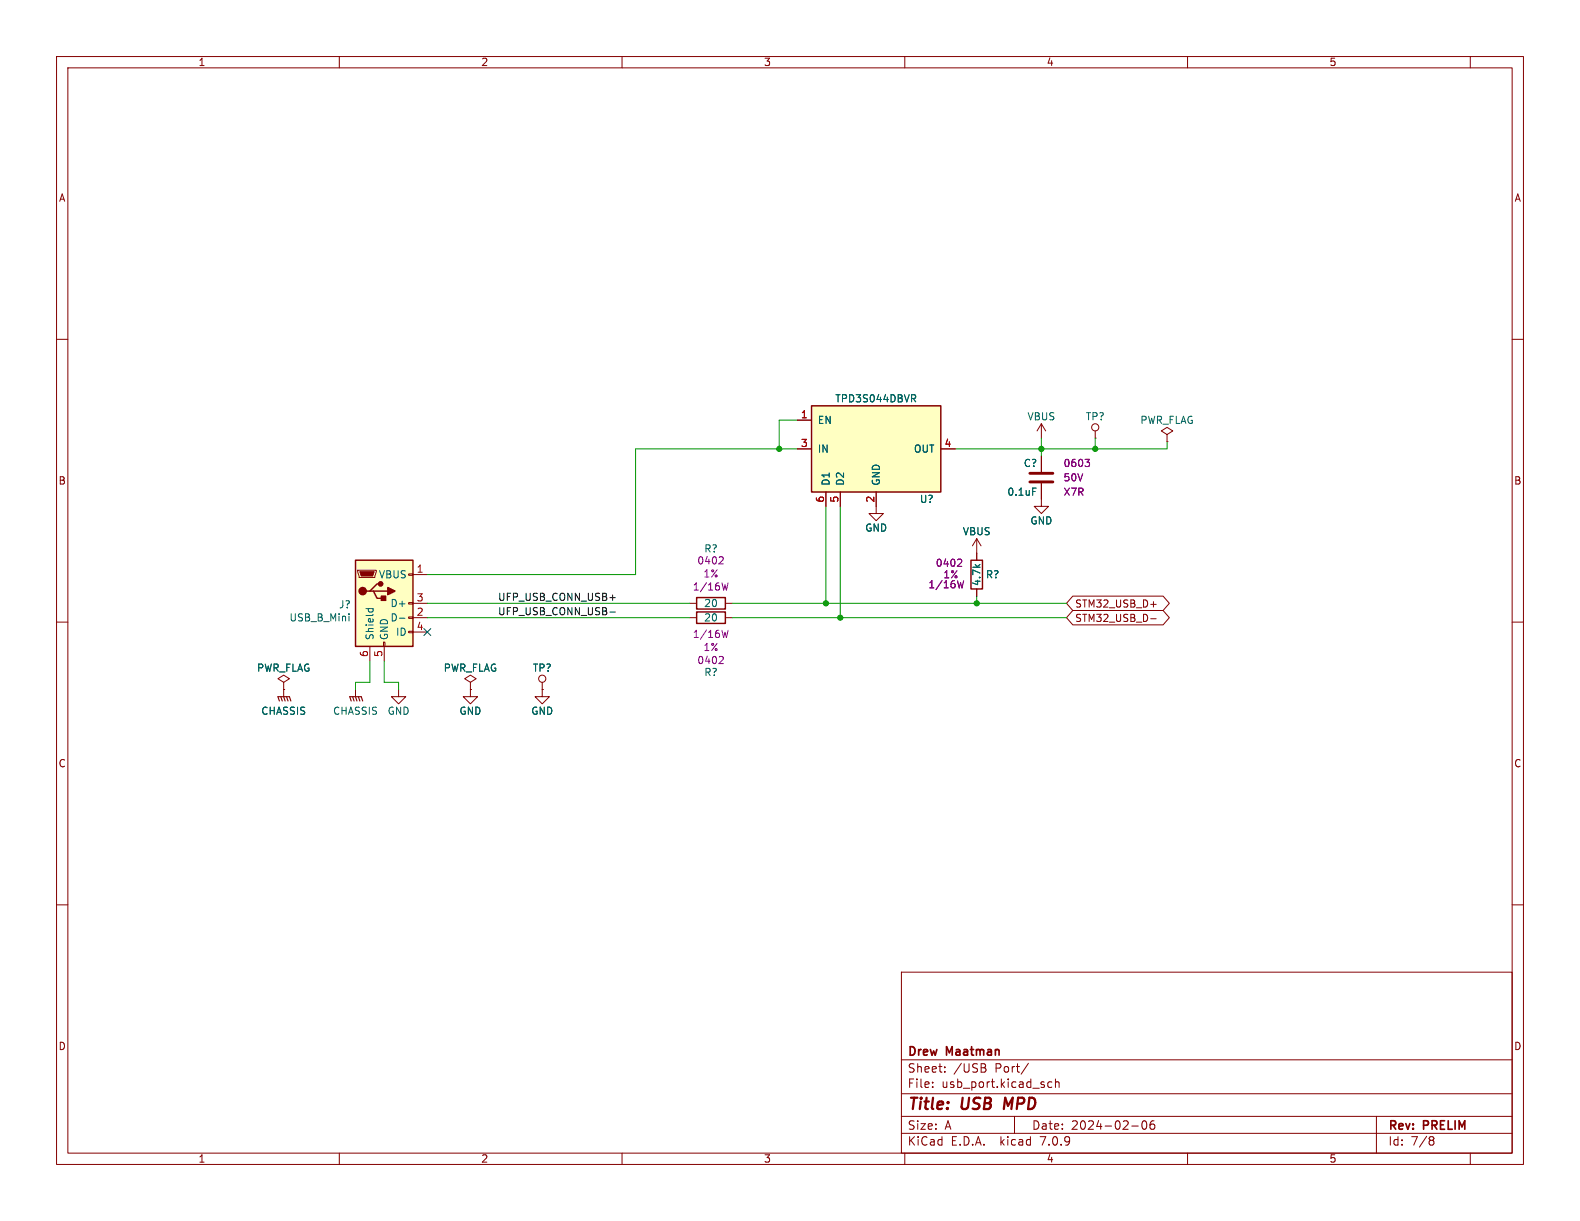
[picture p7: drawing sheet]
<svg xmlns="http://www.w3.org/2000/svg" width="279mm" height="216mm" viewBox="0 0 279 216" stroke-linecap="round" stroke-linejoin="round" font-family="sans-serif">
<g fill="none" stroke="#840000" stroke-width=".18">
<path d="M10 10h259.4v195.9h-259.4zM12 12h255.4v191.9h-255.4zM60 10v2M110 10v2M160 10v2M210 10v2M260 10v2M10 60h2M267.4 60h2M141 74.3h2.5M141 79.4h2.5M166.4 79.4h2.5"/>
<path d="M184.1 74.9v2.6M184.1 74.9l-.7 1.3M184.1 74.9l.8 1.3M193.7 77.5h.1M193.7 76.2v1.3M206.4 76.8l1-.6-1-.6-1 .6 1 .6v1.3M206.4 78.1h.1M146 87v2.5M148.6 87v2.5M154.9 87v3.8h-1.2l1.2 1.3 1.3-1.3h-1.3M172.7 95.3l-.7 1.2M172.7 95.3v3.8"/>
<path d="M172.7 95.3l.8 1.2M184.1 85.5v4h-1.2l1.2 1.3 1.3-1.3h-1.3M184.1 80.6v2.8M10 110h2M63.2 100.8h3.3v.3l-.2 1h-2.8zM65.4 114.3v2.5M67.8 113.5h.3v.8h-.3zM67.9 114.3v2.5M72.3 111.6h.7v.3h-.7zM72.3 109.1h.7v.2h-.7zM72.3 106.6h.7v.2h-.7zM72.3 101.5h.7v.2h-.7z"/>
<path d="M73 109.2h2.6M73 106.7h2.6M73 101.6h2.6M73 111.8h2.6M121.9 109.2h1.3M121.9 106.7h1.3M128.3 109.2h1.2M128.3 106.7h1.2M172.7 104.1v1.3M189.7 107.9h16l1.1 1.3-1.1 1.3h-16l-1.1-1.3zM189.7 105.4h16l1.1 1.3-1.1 1.3h-16l-1.1-1.3zM203.5 109.4h1"/>
<path d="M203.5 106.9h1M267.4 110h2M50.2 120.7l1-.7-1-.6-1.1 .6 1.1 .7v1.2M50.2 121.9h.1M50.2 121.9v1.3M62.9 121.9v1.3M70.5 121.9v1.3h-1.3l1.3 1.3 1.3-1.3h-1.3M83.2 121.9v1.3h-1.3l1.3 1.3 1.3-1.3h-1.3M83.2 120.7l1-.7-1-.6-1 .6 1 .7v1.2M83.2 121.9h.1M95.9 121.9h.1M95.9 121.9v1.3h-1.3l1.3 1.3 1.3-1.3h-1.3"/>
<path d="M95.9 120.7v1.2M10 160h2M267.4 160h2M159.4 171.9h108v32h-108zM159.4 197.4h108M159.4 193.4h108M159.4 187.4h108M164.9 192.1v.2M164.9 191.4v.1M167.1 189.4v.2M167.1 188.7v.1M174 188.8a.4 .4 0 0 1 .4 .4 .4 .4 0 0 1-.3 .4"/>
<path d="M174.1 188.2l.2 .2-.2 .3M179.4 197.4v3M181.9 188l-1.3 1.9M186 191.4l-.4-.1-.3 .3v.4l.1 .2h.6M186.6 191.4l.3-.1 .3 .1 .1 .9M186.6 190.8v1.5M200.1 199.1h1.2M202.1 198.3l.2-.1a.81 .81 0 0 1 .6 .6 .81 .81 0 0 1-.3 .8l-.2 .1a.81 .81 0 0 1-.3-1.4zM204.1 198.2a.59 .59 0 0 0-.7 .6v.6l.1 .2 .4 .1 .2-.2 .1-.5-.1-.2h-.5l-.2 .2M243.4 197.4v6.5M60 203.9v2M110 203.9v2"/>
<path d="M159.4 200.4h108M160 203.9v2M210 203.9v2M253 201h.3l.3 .3-.3 .3M253 201.6h.3M253.3 201.6l.2 .2 .1 .4-.3 .3h-.3M260 203.9v2"/>
<circle cx="193.7" cy="75.6" r=".63"/>
<circle cx="95.9" cy="120" r=".63"/>
</g>
<path d="M177.8 194.1l-.3 2" fill="none" stroke="#840000" stroke-width=".4"/>
<path d="M182.1 85.2h4.1M182.1 83.7h4.1" fill="none" stroke="#840000" stroke-width=".51"/>
<path d="M161.5 70.5l.4 .6M161.7 69.8l.2 .2v.3l-.2 .2M182.6 86.3h.6M61.7 108.5v.2M61.7 109v.8M64.7 107.6h1.3M65.2 107.6l-.1 .4M65.9 107.6l.1 .4M70.6 109.3h1" fill="none" stroke="#006464" stroke-width=".18"/>
<path d="M127.7 98.4l.2 .3-.1 .3-.7 .7h.8M169.8 98.9l.3 .2-.1 .3-.7 .7h.8M191.9 81.2h.8l-.5 .5M192.4 81.7l.3 .3v.3l-.3 .2M127.7 116.1l.2 .2-.1 .3-.7 .7h.8M128.8 111.5l-.3 1.2-.3-.9-.2 .9M128.8 103.1l-.3 1.2-.3-.9-.2 .9M170.4 102.7l-.3 1.3-.2-.9-.3 .9" fill="none" stroke="#840084" stroke-width=".18"/>
<g fill="#ffffc2" stroke="#ffffc2" stroke-width=".18">
<path d="M143.5 71.8h22.9v15.2h-22.9z"/>
<path d="M62.9 99.1h10.1v15.2h-10.1z"/>
</g>
<path d="M143.5 71.8h22.9v15.2h-22.9zM62.9 99.1h10.1v15.2h-10.1zM171.7 99.1h2v5h-2zM65.4 104.5h.6l.7 1.3h1.2M66 104.5h2.6M67.3 103.3h-.6l-1.3 1.2h-.6M123.2 108.2h5.1v2h-5.1zM123.2 105.7h5.1v2h-5.1z" fill="none" stroke="#840000" stroke-width=".25"/>
<path d="M49.4 124l-.3-.8h2.1l.2 .8M49.7 123.2l.2 .8M50.2 123.2l.2 .8M50.7 123.2l.2 .8M62.1 124l-.3-.8h2.1l.2 .8M62.4 123.2l.2 .8M62.9 123.2l.2 .8M63.4 123.2l.2 .8" fill="none" stroke="#840000" stroke-width=".2"/>
<g fill="#840000" stroke="#840000" stroke-width=".25">
<path d="M68.6 103.9l1.2 .6-1.2 .7z"/>
<path d="M67.4 105.4h.8v.8h-.8z"/>
<circle cx="64.1" cy="104.5" r=".63"/>
<circle cx="67.3" cy="103.3" r=".38"/>
</g>
<path d="M63.6 101.1h2.6l-.3 .8h-2z" fill="#840000" stroke="#840000" stroke-width=".18"/>
<path d="M107.8 105.7h1M107.8 108.2h1" fill="none" stroke="#0f0f0f" stroke-width=".18"/>
<g fill="none" stroke="#009600" stroke-width=".18">
<path d="M141 74.3h-3.2v5.1M141 79.4h-28.6v22.2h-36.8M184.1 77.5v3.1M193.7 77.5v1.9M206.4 78.1v1.3h-37.5M146 89.5v17.2M148.6 89.5v19.7M65.4 116.8v3.9h-2.5v1.2M67.9 116.8v3.9h2.6v1.2M75.6 109.2h46.3M75.6 106.7h46.3M129.5 109.2h59.1"/>
<path d="M129.5 106.7h59.1M172.7 105.4v1.3"/>
</g>
<path d="M75 111.2l1.2 1.2M76.2 111.2l-1.2 1.2" fill="none" stroke="#000084" stroke-width=".18"/>
<g fill="#009600" stroke="#009600" stroke-width=".18">
<circle cx="137.8" cy="79.4" r=".46"/>
<circle cx="193.7" cy="79.4" r=".46"/>
<circle cx="184.1" cy="79.4" r=".46"/>
<circle cx="172.7" cy="106.7" r=".46"/>
<circle cx="148.6" cy="109.2" r=".46"/>
<circle cx="146" cy="106.7" r=".46"/>
</g>
<g font-size="2.8" fill="#840000">
<text x="160.4" y="196.8">Title:</text>
<text x="170.1" y="196.8">USB</text>
<text x="178.4" y="196.8">MPD</text>
</g>
<g font-size="2.1" fill="#840000">
<text x="160.4" y="189.9">Sheet:</text>
<text x="160.4" y="187.1">Drew</text>
<text x="167.4" y="187.1">Maatman</text>
<text x="168.6" y="189.9">/USB</text>
<text x="176" y="189.9">Port/</text>
<text x="160.4" y="192.6">File:</text>
<text x="166.5" y="192.6">usb_port.kicad_sch</text>
<text x="160.4" y="202.8">KiCad</text>
<text x="160.4" y="200">Size:</text>
<text x="167.1" y="200">A</text>
<text x="168.1" y="202.8">E.D.A.</text>
<text x="177" y="202.8">kicad</text>
<text x="182.4" y="200">Date:</text>
<text x="184.2" y="202.8">7.0.9</text>
<text x="189.4" y="200">2024-02-06</text>
<text x="245.4" y="200.2">Rev:</text>
<text x="245.4" y="202.8">Id:</text>
<text x="249.5" y="202.8">7/8</text>
<text x="251.8" y="200.2">PRELIM</text>
</g>
<g font-size="1.8" fill="#840000">
<text x="35" y="11.9">1</text>
<text x="85" y="11.9">2</text>
<text x="135" y="11.9">3</text>
<text x="185" y="11.9">4</text>
<text x="235" y="11.9">5</text>
<text x="10.3" y="35.9">A</text>
<text x="267.7" y="35.9">A</text>
<text x="10.3" y="85.9">B</text>
<text x="267.7" y="85.9">B</text>
<text x="190" y="107.6">STM32_USB_D+</text>
<text x="190" y="110.2">STM32_USB_D-</text>
<text x="10.3" y="135.9">C</text>
<text x="267.7" y="135.9">C</text>
<text x="10.3" y="185.9">D</text>
<text x="267.7" y="185.9">D</text>
<text x="35" y="205.8">1</text>
<text x="85" y="205.8">2</text>
<text x="135" y="205.8">3</text>
<text x="185" y="205.8">4</text>
<text x="235" y="205.8">5</text>
</g>
<g font-size="1.8" fill="#006464">
<text x="147.6" y="71.3">TPD3S044DBVR</text>
<text x="144.5" y="75.2">EN</text>
<text x="181.6" y="74.5">VBUS</text>
<text x="191.9" y="74.5">TP?</text>
<text x="201.6" y="75.2">PWR_FLAG</text>
<text x="144.5" y="80.2">IN</text>
<text x="161.5" y="80.2">OUT</text>
<text x="180.9" y="82.8">C?</text>
<text x="146.9" y="86" transform="rotate(-90 146.9 86)">D1</text>
<text x="149.5" y="86" transform="rotate(-90 149.5 86)">D2</text>
<text x="155.8" y="86" transform="rotate(-90 155.8 86)">GND</text>
<text x="162.6" y="89.1">U?</text>
<text x="178" y="87.9">0.1uF</text>
<text x="152.9" y="94.2">GND</text>
<text x="170.2" y="94.8">VBUS</text>
<text x="182.1" y="92.9">GND</text>
<text x="59.9" y="107.8">J?</text>
<text x="66.9" y="102.5">VBUS</text>
<text x="69" y="107.5">D+</text>
<text x="124.4" y="107.5">20</text>
<text x="173.6" y="103.7" transform="rotate(-90 173.6 103.7)">4.7k</text>
<text x="174.3" y="102.5">R?</text>
<text x="51.1" y="110.1">USB_B_Mini</text>
<text x="66.3" y="113.3" transform="rotate(-90 66.3 113.3)">Shield</text>
<text x="68.8" y="113.3" transform="rotate(-90 68.8 113.3)">GND</text>
<text x="69" y="110.1">D-</text>
<text x="69.9" y="112.6">ID</text>
<text x="124.4" y="110.1">20</text>
<text x="45.3" y="119">PWR_FLAG</text>
<text x="78.4" y="119">PWR_FLAG</text>
<text x="94.1" y="119">TP?</text>
<text x="124.4" y="119.7">R?</text>
<text x="46.1" y="126.6">CHASSIS</text>
<text x="58.8" y="126.6">CHASSIS</text>
<text x="68.4" y="126.6">GND</text>
<text x="81.1" y="126.6">GND</text>
<text x="93.8" y="126.6">GND</text>
</g>
<g font-size="1.8" fill="#a90000">
<text x="141.5" y="74">1</text>
<text x="141.5" y="79.1">3</text>
<text x="166.9" y="79.1">4</text>
<text x="145.8" y="89" transform="rotate(-90 145.8 89)">6</text>
<text x="148.3" y="89" transform="rotate(-90 148.3 89)">5</text>
<text x="154.7" y="89" transform="rotate(-90 154.7 89)">2</text>
<text x="73.6" y="101.3">1</text>
<text x="73.6" y="106.4">3</text>
<text x="73.6" y="109">2</text>
<text x="73.6" y="111.5">4</text>
<text x="65.2" y="116.3" transform="rotate(-90 65.2 116.3)">6</text>
<text x="67.7" y="116.3" transform="rotate(-90 67.7 116.3)">5</text>
</g>
<g font-size="1.8" fill="#840084">
<text x="188" y="82.8">0603</text>
<text x="188" y="85.3">50V</text>
<text x="188" y="87.9">X7R</text>
<text x="123.2" y="100">0402</text>
<text x="124.4" y="97.9">R?</text>
<text x="165.4" y="100.4">0402</text>
<text x="122.4" y="104.6">1/16W</text>
<text x="124.3" y="102.3">1%</text>
<text x="164.1" y="104.2">1/16W</text>
<text x="166.7" y="102.5">1%</text>
<text x="122.4" y="113">1/16W</text>
<text x="123.2" y="117.6">0402</text>
<text x="124.3" y="115.3">1%</text>
</g>
<g font-size="1.8" fill="#0f0f0f">
<text x="88" y="106.3">UFP_USB_CONN_USB+</text>
<text x="88" y="108.9">UFP_USB_CONN_USB-</text>
</g>
</svg>
